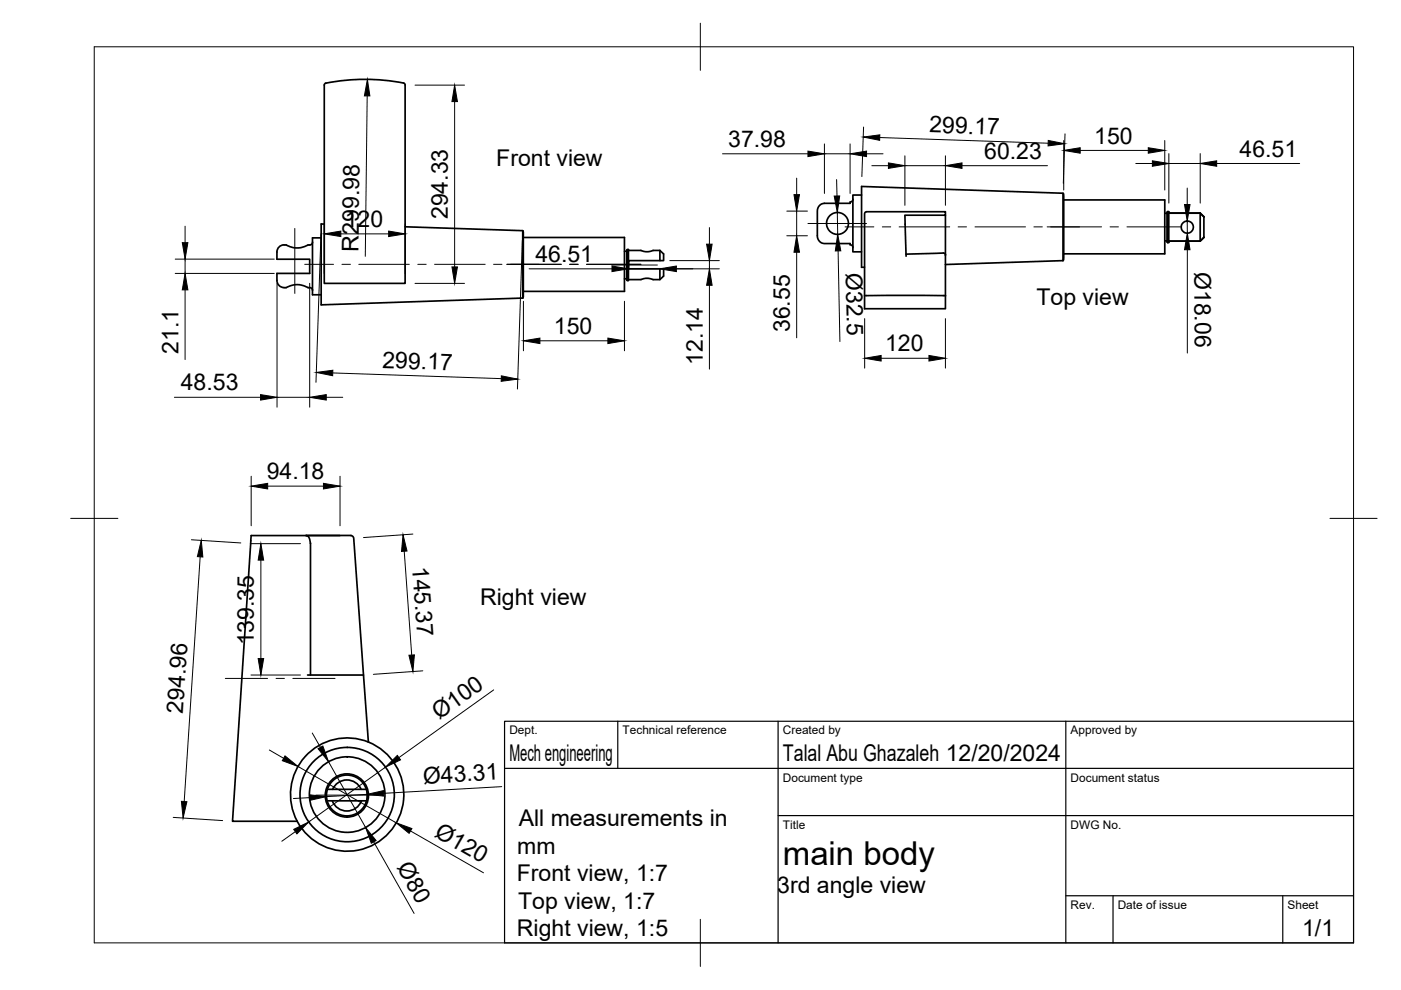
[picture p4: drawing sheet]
<svg xmlns="http://www.w3.org/2000/svg" width="297mm" height="210mm" viewBox="0 0 297 210" stroke-linecap="round" stroke-linejoin="round" font-family="sans-serif">
<!-- layer: Visible -->
<g fill="none" stroke="#000" stroke-width=".36">
<path d="M69.1 17.6l-.4 .4v42.1h17.2v-42.1l-.2-.3a41.9 41.9 0 0 0-16.6-.1M60.2 51.9a1.67 1.67 0 0 0-1.5 2.1v1h7v3h-7v.7a2.11 2.11 0 0 0 1.1 2.2l.4 .1M66.3 51.3a1.15 1.15 0 0 1-1.2 .7 4.5 4.5 0 0 1-4.4-.1h-.5M68.1 50.4h-1.8v12.1h1.8M68.7 47.5h-.6v17.1l42.7-1.4M85.9 48.1l24.9 .8M110.8 48.9v14.3M110.8 48.9l.2 1.4M111 50.3v11.5M111 50.3h21.4v11.5h-21.4M132.4 59.1h.5M132.4 53.3h.5"/>
<path d="M133 52.9h.2v6.6l-.3-.2zM133 52.9v6.6M133.2 53.1h2.7a3.2 3.2 0 0 0 2.6 0h1.4M139.9 53.1l.8 .7v1.5h-7.4v1.7h7.4v1.5l-.8 .8h-1.4a3.2 3.2 0 0 0-2.6 0h-2.7M139.9 53.1v2.2M139.9 57v2.3M180.2 42.9v.2h-5.4a1.77 1.77 0 0 0-1.5 2.3v3.1a3.4 3.4 0 0 0 .6 2.8l.9 .3h5.4v.3M180.2 51.9a.6 .6 0 0 1 .6 .6M180.8 42.2a.6 .6 0 0 1-.6 .6M182.7 41.4h-1.9v12h1.9M192.1 54.3l-.2-8.7h8.5v-.7h-16.7l-.3 .1-.1 .3v20.2h17.1v-2.8M200 53.7l-7.9 .2"/>
<path d="M200 53.7l.3 .1 .2 .3M200.4 45.6v17.1M225.4 41v14.3M225.4 55.3l-25 .8M225.5 42.4l-.1-1.4-42.7-1.5v17.2h.6M225.5 42.4v11.4M225.5 42.4h21.5v11.4h-21.5M225.5 53.8l-.1 1.5M247 51.1h.4M247 45.2h.4M247.5 44.9h.3v6.5l-.4-.1zM247.5 44.9v6.5"/>
<path d="M247.8 51.3h.1M247.8 45.1h.1M247.8 45.2h6.7l.7 .8M247.8 45.1v.1h6.7l.7 .8M254.5 45.2v5.9M255.2 50.3l-.7 .8h-6.7M255.2 50.3l-.7 .8h-6.7v.2M255.2 46v4.3M60.2 61h.5a4.5 4.5 0 0 1 4.6 0h.4M65.7 61a.6 .6 0 0 1 .6 .6M111 61.8l-.2 1.4M200.1 62.7h.4"/>
<path d="M200.1 62.7h-16.8M65 113.6a1.78 1.78 0 0 1 .8 1.6v27.9M72.1 113.6h-18.8l-.1 .1-3.9 60.4h13.7M74.4 113.6l.4 .1 .2 .4 3.1 43.2M74.5 113.5h-9.7M65.2 143.1h11.9M69.3 169.8h8.4M69.4 167.4h8.3M76.6 167.4a3.3 3.3 0 0 0-3.1-2 3.3 3.3 0 0 0-3 2M76.6 169.8a3.3 3.3 0 0 1-3.1 2.2 3.3 3.3 0 0 1-3-2.2"/>
<circle cx="177.6" cy="47.4" r="2.32"/>
<circle cx="251.7" cy="48.1" r="1.29"/>
<circle cx="73.5" cy="168.7" r="4.3"/>
<circle cx="73.5" cy="168.7" r="4.6"/>
<circle cx="73.6" cy="168.5" r="10"/>
<circle cx="73.6" cy="168.5" r="8"/>
<circle cx="73.6" cy="168.5" r="12"/>
</g>
<!-- layer: BORDER -->
<path d="M20 9.9h267v190h-267zM148.5 4.9v10M15 109.9h10M282 109.9h10M148.5 194.9v10" fill="none" stroke="#000" stroke-width=".21"/>
<!-- layer: TITLEBLOCK -->
<path d="M107 152.9h180v47h-180zM131 152.9v10M165 152.9v47M226 152.9v47M107 162.9h180M165 172.9h122M226 189.9h61M236 189.9v10M272 189.9v10" fill="none" stroke="#000" stroke-width=".25"/>
<!-- layer: FD_Dimensions -->
<g fill="none" stroke="#000" stroke-width=".21">
<path d="M88 18h10.5M77.9 20.3l-.5 34M96.4 21.5v35.1M153.2 32.6h18.1M168.9 37.8v3.5M174.8 30.5v10.5M174.8 32.6h5.4M177.4 38.1l.1 3.5M180.2 30.5v10.5M183.1 26.9l-.4 10.5M183.7 32.6h3.5M184.8 35.1h3.6"/>
<path d="M186.5 29.2l35.7 1.2M191.9 33v10.5M191.9 35.1h8.5M200.4 33v10.5M204 35.1h18.1M225.5 29.8v10.5M225.8 28.4l-.4 10.5M229 31.9h14.5M240.8 34.7h3.5M247 29.8v10.5M247.8 32.6v10.5M247.8 34.7h6.7"/>
<path d="M251.7 39.9v3.5M254.5 32.6v10.5M258 34.7h17.5M37.1 54.9h21M37.1 58h21M39.2 48v3.4M39.2 54.9v3.1M68.1 49.6l-1.1 31.5M68.7 47.5v10.5M72.3 49.6h10.1M85.9 47.5v10.5M110.7 51l-1 31.5"/>
<path d="M112.2 57h17.6M133.3 57h6.6M142 57h10.5M142 55.3h10.5M150.4 48.3v3.5M150.4 55.3v1.7M166.8 44.8h4.4M166.8 50h4.4M168.9 44.8v5.2M168.9 53.5v18.1M177.5 45.1l.1 4.6M177.7 53.2l.4 19.2"/>
<path d="M251.7 46.9v2.5M251.7 53v21.9M39.2 61.5v14.7M58.7 60.1v26.2M65.7 60.1v26.2M70.5 79.1l35.8 1.2M88 60.1h10.5M111 63.9v10.5M114.5 72.3h14.4M132.4 63.9v10.5M150.4 60.5v17.8M183.3 67.6v10.5"/>
<path d="M186.8 76h10.2M200.4 67.6v10.5M37 84.2h18.2M58.7 84.2h7M69.2 84.2h3.5M40.6 114.4l10.5 .7M42.4 118.1l-3.3 51.8M53.2 115.3h10.5M53.3 101v10.5M55.3 118.8v20.8M56.7 103.1h11.9M72.1 101v10.5"/>
<path d="M85.7 116.9l1.6 22M87.5 113.2l-10.4 .8M53.2 143.1h10.5M57.1 159l3 1.8M66.2 155.4l1.7 3.1M89.6 142.2l-10.4 .8M104.7 146.3l-20.1 14.3M36.7 173.3l10.5 .7M62.6 176.3l-2.8 2.1M63.2 162.5l20.8 11.9M65.7 169.1l-3.5 .2M69.7 161.5l7.8 13.9"/>
<path d="M77.7 167.4l.1 1.5-.3 1.6M77.9 168.4l-8.7 .5M79.2 178.5l8.6 15.2M81.7 162.7l-16.3 11.6M87 176.2l15.5 8.9M106.4 166.8l-25.1 1.4"/>
</g>
<g fill="#000" stroke="#000" stroke-width=".21">
<path d="M77.9 16.8l.5 3.5h-1.1zM96.4 18l.6 3.5h-1.2zM171.3 32l3.5 .6-3.5 .6zM180.2 32.6l3.5-.6v1.2zM183 29.1l3.5-.5v1.2zM188.4 34.5l3.5 .6-3.5 .6zM200.4 35.1l3.6-.6v1.2zM222.2 29.8l3.5 .7-3.5 .4zM225.5 31.9l3.5-.6v1.2zM243.5 31.3l3.5 .6-3.5 .6zM244.3 34.1l3.5 .6-3.5 .6zM254.5 34.7l3.5-.6v1.2z"/>
<path d="M38.7 51.4h1.1l-.6 3.5zM68.7 49.6l3.6-.6v1.2zM82.4 49l3.5 .6-3.5 .6zM95.8 56.6h1.2l-.6 3.5zM129.8 56.4l3.5 .6-3.5 .6zM139.9 57l3.5-.6v1.2zM149.8 51.8h1.2l-.6 3.5zM168.3 41.3h1.2l-.6 3.5zM168.9 50l.6 3.5h-1.2zM176.9 41.6l1.1-.1-.5 3.6zM177.6 49.7l.7 3.5h-1.2zM251.1 43.4h1.2l-.6 3.5z"/>
<path d="M251.7 49.4l.6 3.6h-1.2zM39.2 58l.6 3.5h-1.1zM67.1 79l3.5-.5-.1 1.2zM106.3 79.7l3.5 .7-3.5 .4zM111 72.3l3.5-.6v1.1zM128.9 71.7l3.5 .6-3.5 .5zM150.4 57l.6 3.5h-1.2zM183.3 76l3.5-.6v1.2zM197 75.4l3.4 .6-3.4 .6zM55.2 83.7l3.5 .5-3.5 .6zM65.7 84.2l3.5-.5v1.1zM42.7 114.6l.3 3.5-1.2-.1z"/>
<path d="M55.3 115.3l.6 3.5h-1.2zM53.3 103.1l3.4-.6v1.2zM68.6 102.5l3.5 .6-3.5 .6zM85.4 113.4l.9 3.4-1.2 .1zM54.7 139.6h1.2l-.6 3.5zM86.7 138.9l1.2-.1-.4 3.6zM67.4 158.7l1.1-.5 1.2 3.3zM38.5 169.9l1.1 .1-.8 3.4zM60.4 160.3l2.8 2.2-3.3-1.2zM62.3 175.8l3.1-1.5-2.5 2.5zM65.7 168.5l3.5 .4-3.5 .8zM77.5 175.4l2.2 2.8-1 .6z"/>
<path d="M77.9 168.4l3.4-.8 .1 1.2zM81.7 162.7l2.5-2.5 .7 .9zM84 174.4l3.3 1.3-.6 1z"/>
</g>
<!-- layer: Smart Centers -->
<g fill="none" stroke="#000" stroke-width=".21">
<path d="M62.5 48.4v13.8M64.6 56h6.1M72.5 56h1.8M76.1 56h10.7M88.6 56h1.8M92.1 56h10.8M104.6 56h1.8M107.5 56h11.5M120.8 56h1.8M124.4 56h11.5M129.7 56.2h9.7M171.3 47.4h12.4"/>
<path d="M179.2 48.1h6.1M187.1 48.1h1.7M190.6 48.1h10.8M203.1 48.1h1.8M206.7 48.1h10.7M219.2 48.1h1.8M222 48.1h11.6M235.4 48.1h1.7M238.9 48.1h11.5M47.8 143.8h8.9M58.5 143.8h1.8M62.1 143.8h8.9"/>
<path d="M67 168.6h13.1"/>
</g>
<text font-size="7" x="166" y="183.4">main body</text>
<g font-size="4.9">
<text x="197" y="28.1" transform="rotate(2 197 28.1)">299.17</text>
<text x="105.2" y="35.3">Front view</text>
<text x="154.4" y="31.2">37.98</text>
<text x="208.7" y="33.7">60.23</text>
<text x="232" y="30.4">150</text>
<text x="262.8" y="33.2">46.51</text>
<text x="94.9" y="46.5" transform="rotate(-90 94.9 46.5)">294.33</text>
<text x="73.1" y="48.1">120</text>
<text x="76" y="53.3" transform="rotate(-89 76 53.3)">R299.98</text>
<text x="113.5" y="55.5">46.51</text>
<text x="179.3" y="57.9" transform="rotate(89 179.3 57.9)">Ø32.5</text>
<text x="253.3" y="57.7" transform="rotate(90 253.3 57.7)">Ø18.06</text>
<text x="219.8" y="64.7">Top view</text>
<text x="117.5" y="70.8">150</text>
<text x="167.4" y="70.4" transform="rotate(-90 167.4 70.4)">36.55</text>
<text x="37.8" y="75" transform="rotate(-90 37.8 75)">21.1</text>
<text x="81" y="78" transform="rotate(2 81 78)">299.17</text>
<text x="149" y="77.4" transform="rotate(-90 149 77.4)">12.14</text>
<text x="187.7" y="74.5">120</text>
<text x="38.3" y="82.8">48.53</text>
<text x="56.6" y="101.6">94.18</text>
<text x="87.4" y="120.2" transform="rotate(86 87.4 120.2)">145.37</text>
<text x="101.8" y="128.2">Right view</text>
<text x="53.8" y="136.8" transform="rotate(-90 53.8 136.8)">139.35</text>
<text x="38.8" y="151.3" transform="rotate(-86 38.8 151.3)">294.96</text>
<text x="93.1" y="152.6" transform="rotate(-35 93.1 152.6)">Ø100</text>
<text x="108" y="161.4">Mech engineering</text>
<text x="166" y="161.4">Talal Abu Ghazaleh 12/20/2024</text>
<text x="89.8" y="166.2" transform="rotate(-3 89.8 166.2)">Ø43.31</text>
<text x="91.9" y="177.2" transform="rotate(30 91.9 177.2)">Ø120</text>
<text x="110" y="175.1">All measurements in</text>
<text x="84" y="183.8" transform="rotate(61 84 183.8)">Ø80</text>
<text x="109.6" y="181">mm</text>
<text x="109.6" y="186.8">Front view, 1:7</text>
<text x="164.8" y="189.4">3rd angle view</text>
<text x="109.9" y="192.7">Top view, 1:7</text>
<text x="109.6" y="198.5">Right view, 1:5</text>
<text x="276.1" y="198.6">1/1</text>
</g>
<g font-size="2.5">
<text x="108" y="155.7">Dept.</text>
<text x="132" y="155.7">Technical reference</text>
<text x="166" y="155.7">Created by</text>
<text x="227" y="155.7">Approved by</text>
<text x="166" y="165.7">Document type</text>
<text x="227" y="165.7">Document status</text>
<text x="166" y="175.7">Title</text>
<text x="227" y="175.7">DWG No.</text>
<text x="227" y="192.7">Rev.</text>
<text x="237" y="192.7">Date of issue</text>
<text x="273" y="192.7">Sheet</text>
</g>
</svg>
